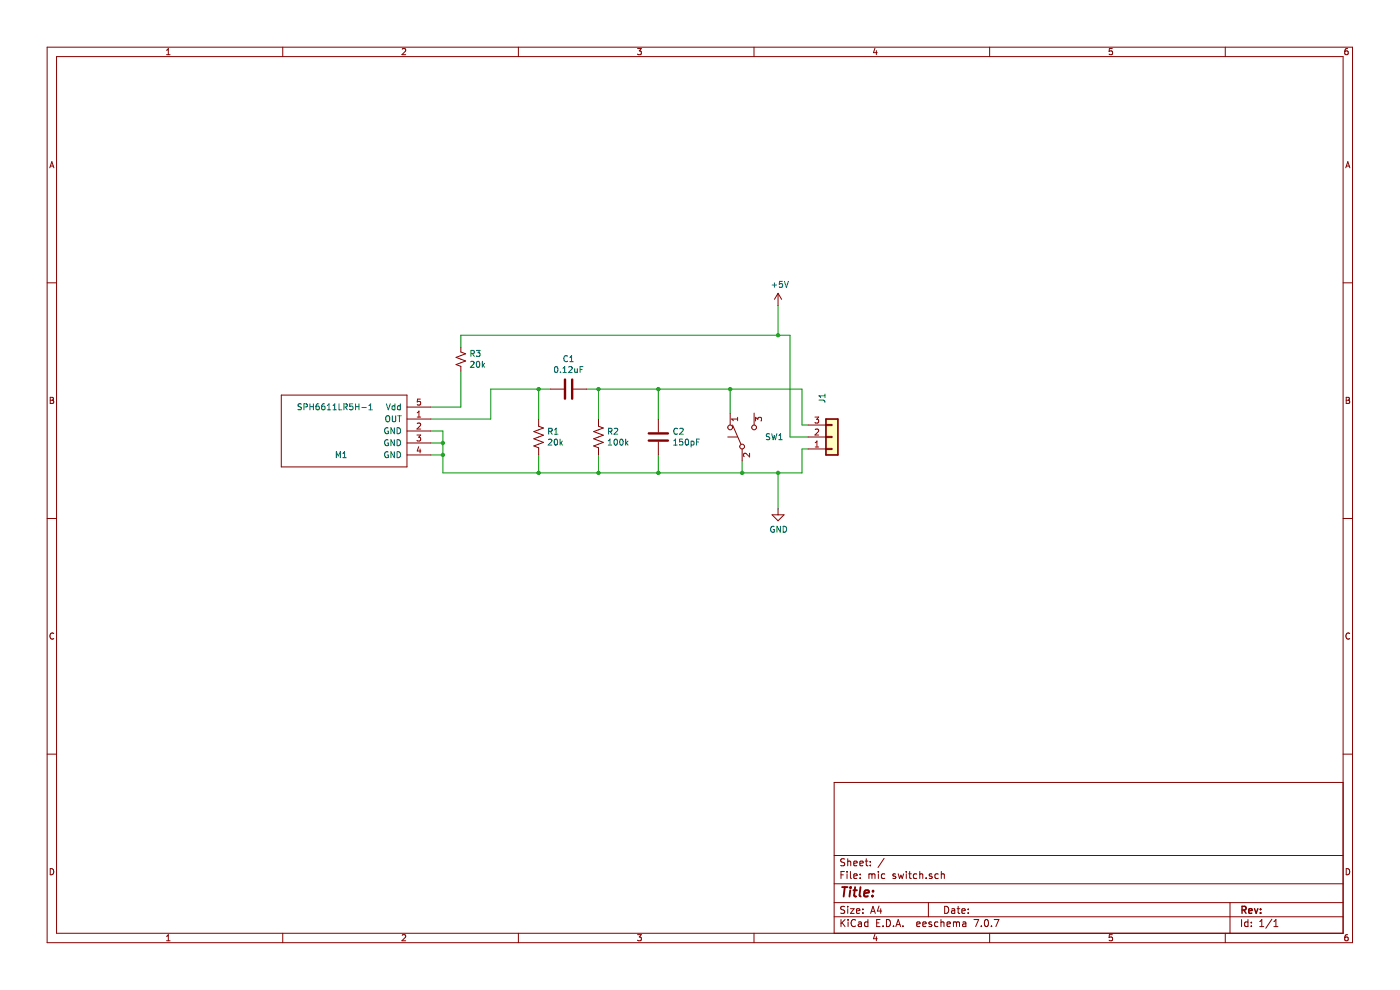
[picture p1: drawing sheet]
EESchema Schematic File Version 4
LIBS:mic switch-cache
EELAYER 26 0
EELAYER END
$Descr A4 11693 8268
encoding utf-8
Sheet 1 1
Title ""
Date ""
Rev ""
Comp ""
Comment1 ""
Comment2 ""
Comment3 ""
Comment4 ""
$EndDescr
$Comp
L Device:R_US R1
U 1 1
P 4500 3650
F 0 "R1" H 4568 3696 50  0000 L CNN
F 1 "20k" H 4568 3605 50  0000 L CNN
F 2 "Resistors_SMD:R_0805" V 4540 3640 50  0001 C CNN
F 3 "~" H 4500 3650 50  0001 C CNN
	1    4500 3650
	1    0    0    -1  
$EndComp
$Comp
L Device:R_US R2
U 1 1
P 5000 3650
F 0 "R2" H 5068 3696 50  0000 L CNN
F 1 "100k" H 5068 3605 50  0000 L CNN
F 2 "Resistors_SMD:R_0805" V 5040 3640 50  0001 C CNN
F 3 "~" H 5000 3650 50  0001 C CNN
	1    5000 3650
	1    0    0    -1  
$EndComp
$Comp
L Device:C C1
U 1 1
P 4750 3250
F 0 "C1" V 4498 3250 50  0000 C CNN
F 1 "0.12uF" V 4589 3250 50  0000 C CNN
F 2 "Capacitors_SMD:C_0805" H 4788 3100 50  0001 C CNN
F 3 "~" H 4750 3250 50  0001 C CNN
	1    4750 3250
	0    1    1    0   
$EndComp
$Comp
L Device:C C2
U 1 1
P 5500 3650
F 0 "C2" H 5615 3696 50  0000 L CNN
F 1 "150pF" H 5615 3605 50  0000 L CNN
F 2 "Capacitors_SMD:C_0805" H 5538 3500 50  0001 C CNN
F 3 "~" H 5500 3650 50  0001 C CNN
	1    5500 3650
	1    0    0    -1  
$EndComp
$Comp
L Switch:SW_Push_SPDT SW1
U 1 1
P 6200 3650
F 0 "SW1" V 6200 3462 50  0000 R CNN
F 1 "SW_Push_SPDT" V 6155 3462 50  0001 R CNN
F 2 "mic_switch:G3B15AH-R-YA" H 6200 3650 50  0001 C CNN
F 3 "" H 6200 3650 50  0001 C CNN
	1    6200 3650
	0    -1   -1   0   
$EndComp
$Comp
L Connector_Generic:Conn_01x03 J1
U 1 1
P 6950 3650
F 0 "J1" V 6869 3325 50  0000 C CNN
F 1 "Conn_01x03" H 6869 3416 50  0001 C CNN
F 2 "mic_switch:SMT-CON" H 6950 3650 50  0001 C CNN
F 3 "~" H 6950 3650 50  0001 C CNN
	1    6950 3650
	1    0    0    1   
$EndComp
Wire Wire Line
	6200 3850 6200 3950
Connection ~ 6200 3950
Wire Wire Line
	6200 3950 5500 3950
Wire Wire Line
	5500 3800 5500 3950
Connection ~ 5500 3950
Wire Wire Line
	5500 3950 5000 3950
Wire Wire Line
	5000 3800 5000 3950
Connection ~ 5000 3950
Wire Wire Line
	5000 3950 4500 3950
Wire Wire Line
	4500 3800 4500 3950
Wire Wire Line
	4500 3500 4500 3250
Wire Wire Line
	4500 3250 4600 3250
Wire Wire Line
	4900 3250 5000 3250
Wire Wire Line
	5000 3250 5000 3500
Wire Wire Line
	5000 3250 5500 3250
Wire Wire Line
	5500 3250 5500 3500
Connection ~ 5000 3250
Wire Wire Line
	5500 3250 6100 3250
Wire Wire Line
	6100 3250 6100 3450
Connection ~ 5500 3250
Wire Wire Line
	6700 3950 6700 3750
Wire Wire Line
	6700 3750 6750 3750
Wire Wire Line
	6200 3950 6500 3950
Wire Wire Line
	6750 3650 6600 3650
Wire Wire Line
	6600 3650 6600 2800
Wire Wire Line
	6750 3550 6700 3550
Wire Wire Line
	6700 3550 6700 3250
Wire Wire Line
	6700 3250 6100 3250
Connection ~ 6100 3250
Wire Wire Line
	3600 3600 3700 3600
Wire Wire Line
	3700 3600 3700 3700
Wire Wire Line
	3700 3950 4500 3950
Connection ~ 4500 3950
Wire Wire Line
	3600 3700 3700 3700
Connection ~ 3700 3700
Wire Wire Line
	3700 3700 3700 3800
Wire Wire Line
	3600 3800 3700 3800
Connection ~ 3700 3800
Wire Wire Line
	3700 3800 3700 3950
Wire Wire Line
	3600 3500 4100 3500
Wire Wire Line
	4100 3500 4100 3250
Connection ~ 4500 3250
$Comp
L Device:R_Small_US R3
U 1 1
P 3850 3000
F 0 "R3" H 3918 3046 50  0000 L CNN
F 1 "20k" H 3918 2955 50  0000 L CNN
F 2 "Resistors_SMD:R_0805" V 3890 2990 50  0001 C CNN
F 3 "" H 3850 3000 50  0001 C CNN
	1    3850 3000
	1    0    0    -1  
$EndComp
Wire Wire Line
	3850 3400 3600 3400
$Comp
L mic_switch_symbols:SPH6611LR5H-1 M1
U 1 1
P 3100 3600
F 0 "M1" H 2850 3400 50  0000 C CNN
F 1 "SPH6611LR5H-1" H 2800 3800 50  0000 C CNN
F 2 "mic_switch:SPH6611LR5H-1" H 3100 3600 50  0001 C CNN
F 3 "" H 3100 3600 50  0001 C CNN
	1    3100 3600
	1    0    0    -1  
$EndComp
$Comp
L power:GND #PWR0101
U 1 1
P 6500 4250
F 0 "#PWR0101" H 6500 4000 50  0001 C CNN
F 1 "GND" H 6505 4077 50  0000 C CNN
F 2 "" H 6500 4250 50  0001 C CNN
F 3 "" H 6500 4250 50  0001 C CNN
	1    6500 4250
	1    0    0    -1  
$EndComp
Wire Wire Line
	6500 4250 6500 3950
Connection ~ 6500 3950
Wire Wire Line
	6500 3950 6700 3950
$Comp
L power:+5V #PWR0102
U 1 1
P 6500 2550
F 0 "#PWR0102" H 6500 2400 50  0001 C CNN
F 1 "+5V" H 6515 2723 50  0000 C CNN
F 2 "" H 6500 2550 50  0001 C CNN
F 3 "" H 6500 2550 50  0001 C CNN
	1    6500 2550
	1    0    0    -1  
$EndComp
Wire Wire Line
	6500 2550 6500 2800
Connection ~ 6500 2800
Wire Wire Line
	6500 2800 6600 2800
Wire Wire Line
	3850 2800 3850 2900
Wire Wire Line
	3850 3100 3850 3400
Wire Wire Line
	3850 2800 6500 2800
Wire Wire Line
	4100 3250 4500 3250
$EndSCHEMATC
